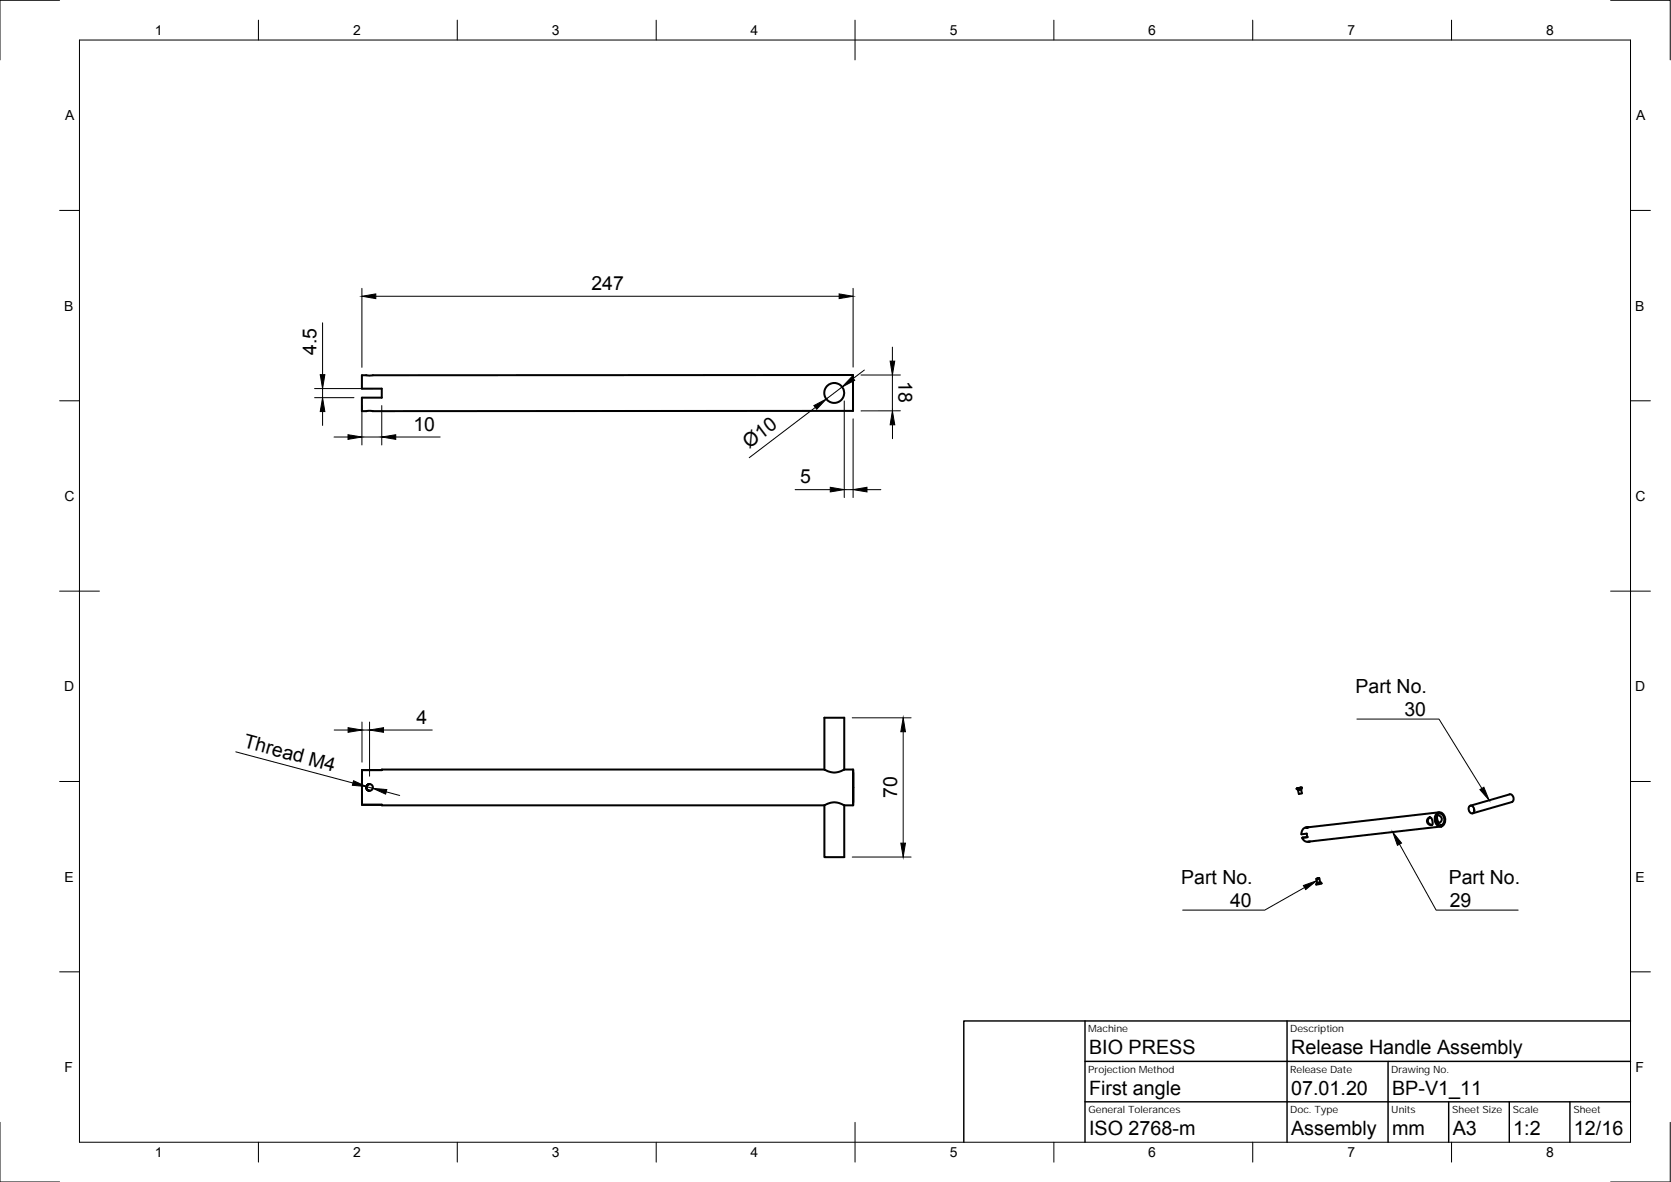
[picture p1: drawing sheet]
<svg xmlns="http://www.w3.org/2000/svg" width="420mm" height="297mm" viewBox="0 0 420 297" stroke-linecap="round" stroke-linejoin="round" font-family="sans-serif">
<!-- layer: Visible -->
<g fill="none" stroke="#000" stroke-width=".51">
<path d="M91 94.3l123.5-.1v9.1h-123.5v-3.4h5v-2.2h-5zM91 193.5v8.7M92.4 197.2v.1a.82 .82 0 0 0-.2 .9 .82 .82 0 0 0 .7 .5 .84 .84 0 0 1-.8-.8 .84 .84 0 0 1 .8-.9zM92.9 197a.84 .84 0 0 0-.8 .9 .84 .84 0 0 0 .8 .8M96 193.5h-5h5M96 193.4h111.3M96 193.4v.1M207.3 193.4v-13h5v13M207.3 193.4l1.1 .5 1.3 .2 1.3-.1 1.3-.6M212.3 193.4h2.2M214.5 194.1v7.5zM214.5 193.4v9z"/>
<path d="M326 198.2l.4 .4 .2 .9 .8-.2M326 198.2l1.4-.3zM326.2 198.1h.1M326.3 198.1h.1M326.3 198.1v.1M326.3 198.1l-.1 .1M326.4 198.1h-.1M326.4 198.4h.1M326.4 198.4v.1M326.5 198.1l-.2 .1 .3-.1M326.6 198.1h-.1M326.6 198.1h.2"/>
<path d="M326.7 198h.1M326.8 198.4h-.1M326.8 198h.1M327 198h-.2M327 198h.1M327 198l-.2 .1M327.1 198h-.1M327.1 198.3h-.1M327.1 198h.1M327.1 198.4l-.7 .1M327.2 198.4l.1 1M327.2 198.3l-.1 .1"/>
<path d="M327.2 198.3h.1M327.4 197.9l-.2 .4M379.6 199.6l-9.9 2.9M379.6 199.6a1.08 1.08 0 0 1 .9 .8 1.08 1.08 0 0 1-.4 1.1M91 202.2l5 .1M91 202.2h5M96 202.4h111.3M96 202.2v.2M207.3 202.4v13h5v-13M207.3 202.4l1.1-.5 1.3-.3 1.3 .2 1.3 .6M212.3 202.4h2.2M327.2 209.7l1.4-.2 .2 .9-1.4 .2 1.3-.2"/>
<path d="M327.4 210.5l.7 .9 1 .1M328.4 207.9a1.49 1.49 0 0 0-1.2 1.7M328.4 208l.6-.1zM328.7 207.9l-.4 .1M359 205.7l.5-.3 .4 .3 .3 1-.1 .6h-.5l-.7-.5-.1-.6zM359.6 205.4l-.5 .6v.6l.4 .5 .6 .2M361.2 205l.6-.1 .7 .7-.1 .7-.5 .5-.5-.2-.3-1.5M361.3 204.4a1.34 1.34 0 0 1 2 1.2 1.46 1.46 0 0 1-.2 1.5 1.46 1.46 0 0 1-1.5 .5 2.16 2.16 0 0 1-.3-3.2zM361.4 204.9l-.1 .6 .2 .8 .5 .5M361.4 204.6a1.34 1.34 0 0 1 1.5 .4 1.34 1.34 0 0 1 .2 1.5 1.05 1.05 0 0 1-1.2 .9 1.05 1.05 0 0 1-.9-1.2 1.66 1.66 0 0 1 .4-1.6zM361.8 204.1l-32.8 3.8M362.2 207.7l-33.1 3.8"/>
<path d="M369.5 202.6a.98 .98 0 0 1 1.2 .6 .98 .98 0 0 1-.4 1.2 1.11 1.11 0 0 1-.8-1.8zM380.2 201.6l-10 2.8M331 220.9l.1 1M331 220.8l.7-.1zM331.1 221.9h.1M331.2 221.9v.1M331.2 221.9h.1M331.6 221.9h.1M331.7 220.7l.2 1M331.9 221.8h.1M331.9 221.7l.4 .3-1.4 .3 .2-.3M331.9 221.7l-.7 .1"/>
<path d="M332.1 221.7v.1"/>
<circle cx="209.8" cy="98.8" r="2.51"/>
<circle cx="92.9" cy="197.9" r=".83"/>
</g>
<circle cx="327" cy="198" r=".25" fill="#000"/>
<!-- layer: Border -->
<g fill="none" stroke="#000" stroke-width=".25">
<path d="M15 .1h-15v15M20 10.1h390v276.9h-390zM65 5.1v5M115 5.1v5M165 5.1v5M215 5.1v10M265 5.1v5M315 5.1v5M365 5.1v5M405 .1h15v15M15 52.9h5M410 52.9h5"/>
<path d="M15 100.7h5M410 100.7h5M15 148.6h10M405 148.6h10M15 196.4h5M410 196.4h5M15 244.2h5M410 244.2h5M0 282.1v14.9h15M65 287v5M115 287v5M165 287v5"/>
<path d="M215 282.1v9.9M265 287v5M315 287v5M365 287v5M420 282.1v14.9h-15"/>
</g>
<!-- layer: Dimensions -->
<g fill="none" stroke="#000" stroke-width=".25">
<path d="M91 72.5v19.8M94.5 74.5h116.5M214.5 72.5v19.8M79.1 99.9h9.9M79.1 97.6h14.9M81.1 81.1v13.1M81.1 97.6v2.3M211.8 97.2l-4 3.1M216.5 94.2h9.9M217.3 93l-2.8 2.1M224.4 87.2v3.5M224.4 94.2v9"/>
<path d="M81.1 103.4v3.5M84 109.8h3.5M91 101.9v9.9M91 109.8h5M96 101.9v9.9M99.5 109.8h11.2M205 102.4l-16.6 12.6M212.3 100.8v24.2M214.5 105.2v19.8M224.4 106.8v3.4M226.4 103.2l-9.9 .1M199.9 123h8.9"/>
<path d="M212.3 123h2.2M218 123h3.5M59.3 188.9l29.5 7.9M84 183.5h3.5M91 181.4v10.1M91 183.5h1.9M92.1 197.7l1.6 .4M92.9 181.4v13.7M96.4 183.5h12.3M97.1 199l3.4 .9M214.3 180.4h14.8M227.1 183.9v28"/>
<path d="M214.3 215.4h14.8"/>
</g>
<g fill="#000" stroke="#000" stroke-width=".25">
<path d="M91 74.5l3.5-.6v1.1zM211 73.9l3.5 .6-3.5 .5zM80.5 94.2h1.2l-.6 3.4zM214.2 94.7l.7 .9-3.1 1.6zM223.8 90.7h1.2l-.6 3.5zM81.1 99.9l.6 3.5h-1.2zM87.5 109.2l3.5 .6-3.5 .6zM96 109.8l3.5-.6v1.2zM204.6 101.9l3.2-1.6-2.4 2.6zM224.4 103.2l.6 3.6h-1.2zM208.8 122.5l3.5 .5-3.5 .6zM214.5 123l3.5-.5v1.1z"/>
<path d="M87.5 182.9l3.5 .6-3.5 .5zM88.9 196.2l3.2 1.5-3.5-.4zM92.9 183.5l3.5-.6v1.1zM93.7 198.1l3.6 .3-.3 1.2zM227.1 180.4l.6 3.5h-1.2zM226.5 211.9h1.2l-.6 3.5z"/>
</g>
<!-- layer: Volllinie breit -->
<path d="M272.8 256.6v30.4M323.6 256.6v30.4M410 256.6h-167.7v30.4M272.8 266.7h137.2M272.8 276.9h137.2M349 266.7v20.3M364.3 276.9v10.1M379.5 276.9v10.1M394.7 276.9v10.1" fill="none" stroke="#000" stroke-width=".36"/>
<!-- layer: Annotations -->
<path d="M372.1 198.4l1-.6 1.3 3.3zM350.2 209.1l2.2 2.8-1 .5zM327.7 222.5l3.4-1.2-2.8 2.2z" fill="#000" stroke="#000" stroke-width=".25"/>
<path d="M341.2 180.7h20.6l10.8 17.4M351.9 212.1l9.2 16.6h20.6M328 223l-10 5.7h-20.6" fill="none" stroke="#000" stroke-width=".25"/>
<g font-size="5">
<text x="273.8" y="265">BIO PRESS</text>
<text x="324.6" y="265">Release Handle Assembly</text>
<text x="273.8" y="275.1">First angle</text>
<text x="324.6" y="275.1">07.01.20</text>
<text x="350" y="275.1">BP-V1_11</text>
<text x="273.8" y="285.3">ISO 2768-m</text>
<text x="324.6" y="285.3">Assembly</text>
<text x="350" y="285.3">mm</text>
<text x="365.3" y="285.3">A3</text>
<text x="380.5" y="285.3">1:2</text>
<text x="395.8" y="285.3">12/16</text>
</g>
<g font-size="4.9">
<text x="148.7" y="72.9">247</text>
<text x="79.5" y="89.2" transform="rotate(-90 79.5 89.2)">4.5</text>
<text x="225.9" y="95.8" transform="rotate(90 225.9 95.8)">18</text>
<text x="104" y="108.3">10</text>
<text x="188.4" y="112.8" transform="rotate(-37 188.4 112.8)">Ø10</text>
<text x="201.2" y="121.5">5</text>
<text x="340.8" y="174.2">Part No.</text>
<text x="104.7" y="182">4</text>
<text x="353.1" y="180">30</text>
<text x="61" y="187.8" transform="rotate(15 61 187.8)">Thread M4</text>
<text x="225.6" y="200.6" transform="rotate(-90 225.6 200.6)">70</text>
<text x="297" y="222.2">Part No.</text>
<text x="364.3" y="222.2">Part No.</text>
<text x="309.3" y="228">40</text>
<text x="364.5" y="228">29</text>
</g>
<g font-size="3.5">
<text x="39" y="8.8">1</text>
<text x="88.8" y="8.8">2</text>
<text x="138.8" y="8.8">3</text>
<text x="188.7" y="8.8">4</text>
<text x="238.8" y="8.8">5</text>
<text x="288.7" y="8.8">6</text>
<text x="338.8" y="8.8">7</text>
<text x="388.8" y="8.8">8</text>
<text x="16.4" y="30.2">A</text>
<text x="411.4" y="30.2">A</text>
<text x="16.2" y="78">B</text>
<text x="411.2" y="78">B</text>
<text x="16.2" y="125.9">C</text>
<text x="411.2" y="125.9">C</text>
<text x="16.2" y="173.7">D</text>
<text x="411.2" y="173.7">D</text>
<text x="16.2" y="221.6">E</text>
<text x="411.2" y="221.6">E</text>
<text x="16.2" y="269.4">F</text>
<text x="411.2" y="269.4">F</text>
<text x="39" y="290.8">1</text>
<text x="88.8" y="290.8">2</text>
<text x="138.8" y="290.8">3</text>
<text x="188.7" y="290.8">4</text>
<text x="238.8" y="290.8">5</text>
<text x="288.7" y="290.8">6</text>
<text x="338.8" y="290.8">7</text>
<text x="388.8" y="290.8">8</text>
</g>
<g font-size="2.5">
<text x="273.6" y="259.4">Machine</text>
<text x="324.4" y="259.4">Description</text>
<text x="273.6" y="269.6">Projection Method</text>
<text x="324.4" y="269.6">Release Date</text>
<text x="349.8" y="269.6">Drawing No.</text>
<text x="273.7" y="279.8">General Tolerances</text>
<text x="324.4" y="279.7">Doc. Type</text>
<text x="349.8" y="279.8">Units</text>
<text x="365.1" y="279.8">Sheet Size</text>
<text x="380.4" y="279.8">Scale</text>
<text x="395.6" y="279.8">Sheet</text>
</g>
</svg>
